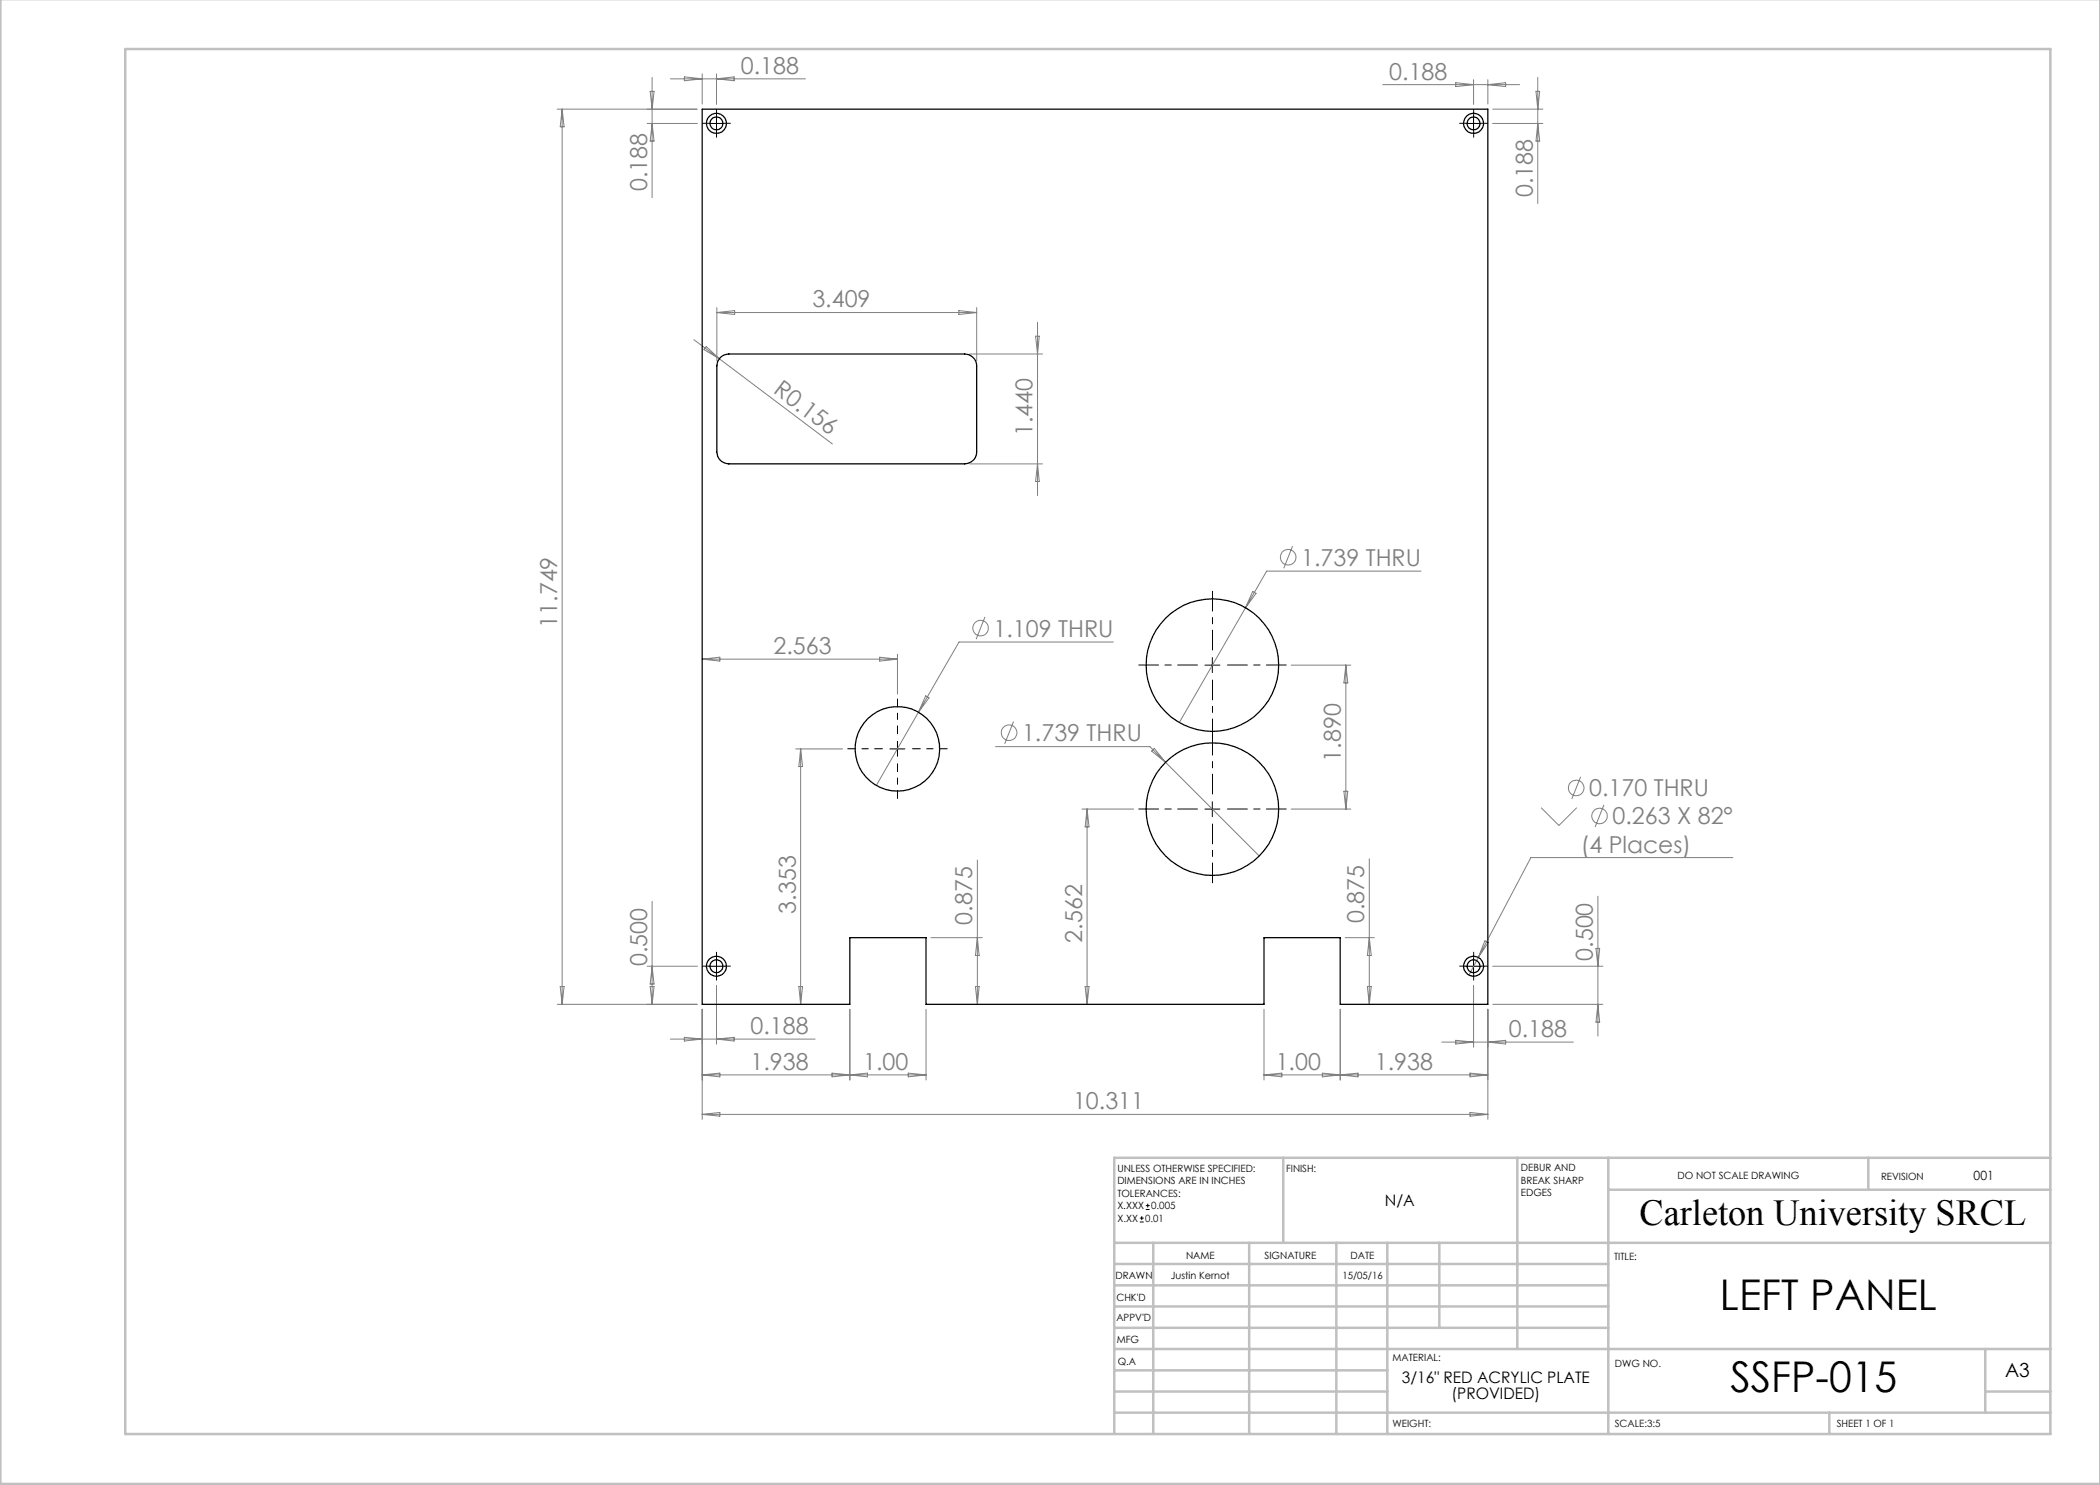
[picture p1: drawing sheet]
<svg xmlns="http://www.w3.org/2000/svg" width="420mm" height="297mm" viewBox="0 0 420 297" stroke-linecap="round" stroke-linejoin="round" font-family="sans-serif">
<g fill="none" stroke="#808080" stroke-width=".2">
<path d="M130 18.3h.8l-.4 3.5zM130.4 15.5v24M134.1 15.8h27M136.9 15.4l3.5 .4-3.5 .4zM140.4 14.8v6M143.3 14.8v6.1M143.3 15.8l3.5-.4v.8zM276.5 16.9h27.4M291.1 16.5l3.6 .4-3.6 .4zM294.7 15.9v5M297.6 15.9v4.9M297.6 16.9l3.5-.4v.8z"/>
<path d="M307.2 18.3h.7l-.3 3.5zM307.6 15.5v25.2M111.4 21.8h28M112.4 21.8v179.1M112.4 21.8l.4 3.6h-.8zM129.4 24.7h10.1M130.4 24.7l.4 3.5h-.8zM298.5 24.7h10.1M298.6 21.8h10M307.6 24.7l.3 3.5h-.7zM138.8 67.9l5.1 3.9M141.3 69.3l2.6 2.5-3.1-1.9z"/>
<path d="M143.4 61.5v10.7M143.4 62.5h51.9M143.4 62.5l3.5-.4v.8zM143.9 71.8l22.6 17M191.8 62.1l3.5 .4-3.5 .4zM194 70.8h14.5M195.3 61.5v10.7M207.1 67.2h.8l-.4 3.6zM207.5 64.4v34.7M194 92.8h14.5M207.5 92.8l.4 3.5h-.8zM250.5 118.3l.7 .4-2.1 2.9z"/>
<path d="M258.5 109.2l-1.7 4.5M284.2 114.2h-30.9l-4.2 7.4M140.4 131.8l3.6-.4v.8zM140.4 131.8h39.1M175.9 131.4l3.6 .4-3.6 .4zM179.5 130.8v8M185.1 139.2l.7 .4-2.1 2.8zM197 123.4l-1.8 4.4M222.7 128.4h-30.9l-8.1 14M249.1 121.6l-13.2 22.9M258.2 133h12M269.2 133v28.8"/>
<path d="M269.2 133l.4 3.6h-.8zM159.1 149.8h9.4M160.1 149.8v51.1M160.1 149.8l.4 3.5h-.7zM183.7 142.4l-8.4 14.7M199.1 149.3h30.9l21.8 21.9M202.7 144.3l-1.8 4.5M230.3 150.2l.6-.5 2.2 2.8zM268.8 158.3h.8l-.4 3.5zM316.1 155.4l-1.7 4.4M195.5 172v28.9M216.4 161.8h10.3"/>
<path d="M217.4 161.8v39.1M217.4 161.8l.4 3.6h-.8zM258.2 161.8h12M273.9 171.8v29.1M308.2 161.5l3.6 3.6 3.5-3.6M319.6 179.2v28M320.8 161l-1.8 4.4M346.6 171.5h-40.4l-10.5 20M112 197.3h.8l-.4 3.6zM129.4 193.2h10.1M130 197.3h.8l-.4 3.6zM130.4 180.3v20.6"/>
<path d="M130.4 193.2l.4 3.6h-.8zM143.3 197.1v11.7M159.8 197.3h.7l-.4 3.6zM186.2 187.5h10.3M195.1 197.3h.7l-.3 3.6zM195.5 187.5l.3 3.6h-.7zM217 197.3h.8l-.4 3.6zM269 187.5h5.8M273.5 197.3h.7l-.3 3.6zM273.9 187.5l.3 3.6h-.7zM294.7 197.1v12.3M295.7 191.5l-1.9 3.5"/>
<path d="M297 188.2l.6 .3-1.9 3zM298.5 193.2h22.1M319.2 189.7h.7l-.3 3.5zM111.4 200.9h28M134.1 207.8h28.9M136.9 207.5l3.5 .3-3.5 .4zM140.4 215h44.8M140.4 201.9v22M140.4 215l3.6-.4v.8zM143.3 207.8l3.5-.3v.7zM166.4 214.6l3.6 .4-3.6 .4zM170 201.9v14.1"/>
<path d="M170 215l3.5-.4v.8zM181.6 214.6l3.6 .4-3.6 .4zM185.2 201.9v14.1M252.8 201.9v14.1M252.8 215h44.8M252.8 215l3.6-.4v.8zM264.5 214.6l3.5 .4-3.5 .4zM268 201.9v14.1M268 215l3.6-.4v.8zM288.4 208.4h26.3M291.1 208.1l3.6 .3-3.6 .4zM294 214.6l3.6 .4-3.6 .4z"/>
<path d="M297.6 201.9v22M297.6 208.4l3.5-.3v.7zM298.6 200.9h22M319.6 200.9l.3 3.5h-.7zM140.4 222.9l3.6-.4v.7zM140.4 222.9h157.2M294 222.5l3.6 .4-3.6 .3z"/>
<circle cx="257.6" cy="111.4" r="1.56"/>
<circle cx="196.1" cy="125.6" r="1.56"/>
<circle cx="201.8" cy="146.5" r="1.55"/>
<circle cx="315.2" cy="157.6" r="1.56"/>
<circle cx="319.9" cy="163.2" r="1.56"/>
</g>
<g fill="none" stroke="#000" stroke-width=".2">
<path d="M141.8 24.7h3M143.3 23.2v3M293.2 24.7h3M294.7 23.2v3M241 133h3M242.5 131.5v3M178 149.8h3M179.5 148.3v3M241 161.8h3M242.5 160.3v3M141.8 193.2h3M143.3 191.8v3"/>
<path d="M293.2 193.2h3M294.7 191.8v3M228 244.4h.7M228 243.6h.7M228.4 243.2v.8M229.2 241.9h.7M229.2 241.1h.7M229.6 240.7v.8"/>
</g>
<g fill="none" stroke="#000" stroke-width=".2" stroke-dasharray="15.2 1.3 1.3 1.3">
<path d="M141.8 24.7h-1.3M143.3 23.2v-1.3M143.3 26.2v1.3M144.8 24.7h1.3M293.2 24.7h-1.3M294.7 23.2v-1.3M294.7 26.2v1.3M296.2 24.7h1.3M141.8 193.2h-1.3M143.3 191.7v-1.3M143.3 194.7v1.3M144.8 193.2h1.3"/>
<path d="M293.2 193.2h-1.3M294.7 191.7v-1.3M294.7 194.7v1.3M296.2 193.2h1.3"/>
</g>
<path d="M239.5 133h-11.8M242.5 130v-11.7M242.5 136v11.8M245.5 133h11.8M242.5 158.8v-11.7M239.5 161.8h-11.8M242.5 164.8v11.8M245.5 161.8h11.8" fill="none" stroke="#000" stroke-width=".2" stroke-dasharray="15.2 1.3 1.3 1.3" stroke-dashoffset="11.3"/>
<path d="M176.5 149.8h-7M179.5 146.8v-7M179.5 152.8v6.9M182.5 149.8h7" fill="none" stroke="#000" stroke-width=".2" stroke-dasharray="15.2 1.3 1.3 1.3" stroke-dashoffset="13.7"/>
<g fill="none" stroke="#c0c0c0" stroke-width=".5">
<path d="M.1 -.1v296.9h419.9M25 9.8h385.1v277h-385.1zM256.6 231.6v17M303.5 231.6v38.2M321.7 231.6v55.2M321.7 237.9h88.4M373.7 231.6v6.3M410.1 231.6h-187.3v55.2M222.8 248.6h187.3M222.8 257.1h98.9M222.8 252.8h98.9M230.6 248.6v38.2"/>
<path d="M249.8 248.6v38.2M267.3 248.6v38.2M277.5 248.6v38.2M287.9 248.6v17M222.8 265.6h98.9M222.8 261.3h98.9M222.8 278.3h54.7M222.8 274.1h54.7M222.8 269.8h187.3M397.1 278.3h13M397.1 269.8v12.7M222.8 282.5h187.3"/>
<path d="M365.9 282.5v4.3"/>
</g>
<g fill="none" stroke="#000" stroke-width=".25">
<path d="M140.4 21.8h157.2v179.1h-29.6v-13.4h-15.2v13.4h-67.6v-13.4h-15.2v13.4h-29.6zM144.1 71.5a2.31 2.31 0 0 1 1.7-.7h47.1a2.41 2.41 0 0 1 2.4 2.4v17.2a2.41 2.41 0 0 1-2.4 2.4h-47.1a2.41 2.41 0 0 1-2.4-2.4v-17.2a2.31 2.31 0 0 1 .7-1.7z"/>
<circle cx="143.3" cy="24.7" r="2.01"/>
<circle cx="143.3" cy="24.7" r="1.29"/>
<circle cx="294.7" cy="24.7" r="2"/>
<circle cx="294.7" cy="24.7" r="1.28"/>
<circle cx="242.5" cy="133" r="13.3"/>
<circle cx="179.5" cy="149.8" r="8.4"/>
<circle cx="242.5" cy="161.8" r="13.3"/>
<circle cx="143.3" cy="193.3" r="2.01"/>
<circle cx="143.3" cy="193.3" r="1.3"/>
<circle cx="294.7" cy="193.3" r="1.29"/>
<circle cx="294.7" cy="193.3" r="2"/>
</g>
<g font-size="8.5">
<text x="344" y="262.1">LEFT PANEL</text>
<text x="346.1" y="278.5">SSFP-015</text>
</g>
<text font-size="7.3" x="327.9" y="244.9">Carleton University SRCL</text>
<g font-size="4.7" fill="#808080">
<text x="148.2" y="14.7">0.188</text>
<text x="277.9" y="15.9">0.188</text>
<text x="129.4" y="38.2" transform="rotate(-90 129.4 38.2)">0.188</text>
<text x="306.6" y="39.4" transform="rotate(-90 306.6 39.4)">0.188</text>
<text x="162.5" y="61.5">3.409</text>
<text x="154.5" y="78.5" transform="rotate(37 154.5 78.5)">R0.156</text>
<text x="206.5" y="87.2" transform="rotate(-90 206.5 87.2)">1.440</text>
<text x="260.2" y="113.1">1.739 THRU</text>
<text x="111.4" y="125.5" transform="rotate(-90 111.4 125.5)">11.749</text>
<text x="154.7" y="130.8">2.563</text>
<text x="198.7" y="127.3">1.109 THRU</text>
<text x="204.4" y="148.2">1.739 THRU</text>
<text x="268.2" y="152.3" transform="rotate(-90 268.2 152.3)">1.890</text>
<text x="317.8" y="159.3">0.170 THRU</text>
<text x="322.5" y="164.9">0.263 X 82°</text>
<text x="316.1" y="170.5">(4 Places)</text>
<text x="159.1" y="182.7" transform="rotate(-90 159.1 182.7)">3.353</text>
<text x="194.5" y="184.9" transform="rotate(-90 194.5 184.9)">0.875</text>
<text x="272.9" y="184.7" transform="rotate(-90 272.9 184.7)">0.875</text>
<text x="216.4" y="188.5" transform="rotate(-90 216.4 188.5)">2.562</text>
<text x="129.4" y="193.2" transform="rotate(-90 129.4 193.2)">0.500</text>
<text x="318.6" y="192.2" transform="rotate(-90 318.6 192.2)">0.500</text>
<text x="150.1" y="206.8">0.188</text>
<text x="301.8" y="207.4">0.188</text>
<text x="150.1" y="214">1.938</text>
<text x="172.6" y="214">1.00</text>
<text x="255.1" y="214">1.00</text>
<text x="275" y="214">1.938</text>
<text x="214.6" y="221.8">10.311</text>
</g>
<text font-size="3.9" x="401" y="275.4">A3</text>
<g font-size="3.2">
<text x="277" y="241.2">N/A</text>
<text x="280.4" y="276.6">3/16&quot; RED ACRYLIC PLATE</text>
<text x="290.3" y="279.7">(PROVIDED)</text>
</g>
<text font-size="2.5" x="394.7" y="235.9">001</text>
<g font-size="2">
<text x="223.5" y="234.4">UNLESS OTHERWISE SPECIFIED:</text>
<text x="223.5" y="236.9">DIMENSIONS ARE IN INCHES</text>
<text x="223.5" y="239.4">TOLERANCES:</text>
<text x="257.2" y="234.4">FINISH:</text>
<text x="304.2" y="234.3">DEBUR AND</text>
<text x="304.2" y="236.8">BREAK SHARP</text>
<text x="304.2" y="239.3">EDGES</text>
<text x="335.5" y="235.8">DO NOT SCALE DRAWING</text>
<text x="376.2" y="236">REVISION</text>
<text x="223.5" y="241.9">X.XXX</text>
<text x="223.5" y="244.4">X.XX</text>
<text x="229" y="244.4">0.01</text>
<text x="230.2" y="241.9">0.005</text>
<text x="237.2" y="251.8">NAME</text>
<text x="252.9" y="251.7">SIGNATURE</text>
<text x="270.1" y="251.7">DATE</text>
<text x="223.1" y="255.9">DRAWN</text>
<text x="234.2" y="255.9">Justin Kernot</text>
<text x="268.5" y="255.7">15/05/16</text>
<text x="322.8" y="252">TITLE:</text>
<text x="223.3" y="260.1">CHK'D</text>
<text x="223.3" y="264.2">APPV'D</text>
<text x="223.3" y="268.6">MFG</text>
<text x="223.5" y="272.9">Q.A</text>
<text x="278.5" y="272.3">MATERIAL:</text>
<text x="323" y="273.4">DWG NO.</text>
<text x="278.5" y="285.3">WEIGHT:</text>
<text x="323" y="285.4">SCALE:3:5</text>
<text x="367.4" y="285.4">SHEET 1 OF 1</text>
</g>
</svg>
